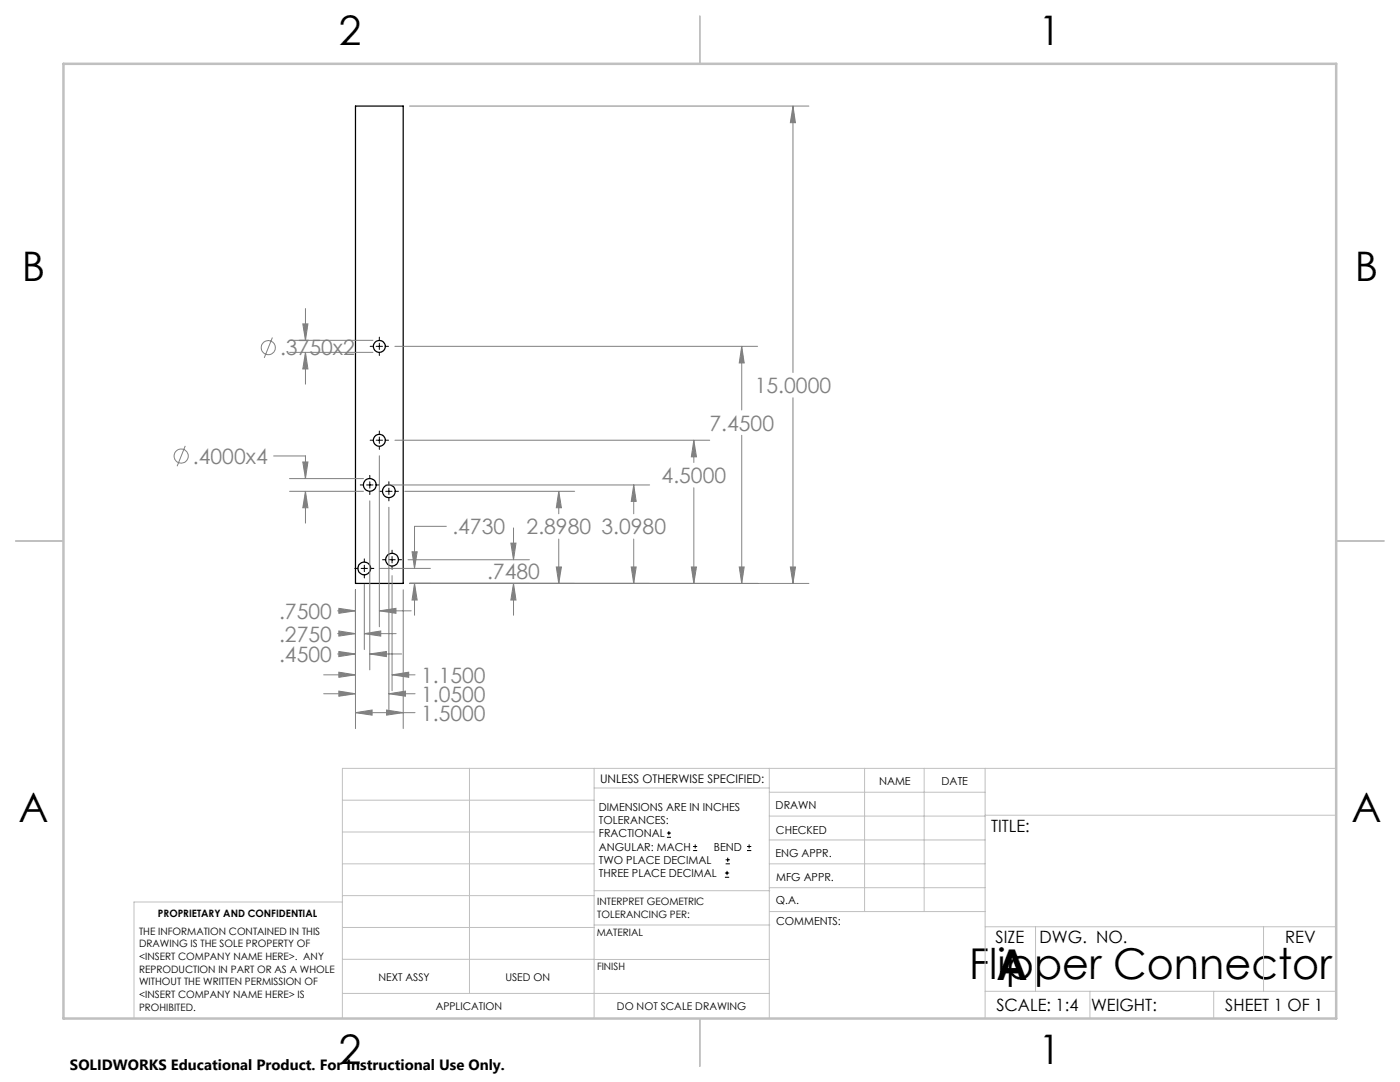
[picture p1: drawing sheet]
<svg xmlns="http://www.w3.org/2000/svg" width="279mm" height="216mm" viewBox="0 0 279 216" stroke-linecap="round" stroke-linejoin="round" font-family="sans-serif">
<g fill="none" stroke="#000" stroke-width=".25">
<path d="M70.9 21.2h9.6v95.2h-9.6z"/>
<circle cx="75.7" cy="69.1" r="1.19"/>
<circle cx="73.8" cy="96.7" r="1.28"/>
<circle cx="75.7" cy="87.9" r="1.19"/>
<circle cx="77.6" cy="98" r="1.28"/>
<circle cx="72.7" cy="113.4" r="1.27"/>
<circle cx="78.2" cy="111.7" r="1.28"/>
</g>
<g fill="none" stroke="#808080" stroke-width=".2">
<path d="M81.7 21.2h79.7M158.3 21.2v53.1M158.3 21.2l.5 3.3h-1.1zM54.4 67.3l-1.7 4.1M57.8 67.9h16.6M57.8 70.3h16.6M60.4 64.6h1.1l-.5 3.3zM61 61.6v6.3M61 70.3v6.4M61 70.3l.5 3.3h-1.1zM78.8 69.1h72.4M148 69.1v12.7"/>
<path d="M148 69.1l.5 3.3h-1zM158.3 79.4v37M37 89l-1.7 4M54.6 91h6.4v4.5M57.8 98h14.7M57.8 95.5h14.7M60.4 92.2h1.1l-.5 3.3zM61 98v6.4M61 98l.5 3.3h-1.1zM73.8 99.9v33.8M75.7 90.9v34.2M77 96.8h52.6"/>
<path d="M78.8 87.8h62.8M80.8 98h33.9M111.5 98v4.5M111.5 98l.5 3.3h-1zM126.5 96.8v5.7M126.5 96.8l.5 3.2h-1zM138.5 87.8v4.5M138.5 97.3v19.1M138.5 87.8l.5 3.4h-1zM148 86.9v29.5M70.9 117.7v27.7M72.7 116.6v13"/>
<path d="M75.9 113.4h10M77.6 101.2v40.4M78.2 114.9v22.9M80.5 117.7v27.7M81.4 111.7h24.3M81.7 116.4h79.7M82.2 110.1h1.1l-.6 3.3zM82.7 116.4v6.4M82.7 116.4l.6 3.3h-1.1zM89.1 105h-6.4v8.4M102 108.4h1l-.5 3.3zM102.5 105.3v6.4"/>
<path d="M102.5 116.4v6.4M102.5 116.4l.5 3.3h-1zM111 113.1h1l-.5 3.3zM111.5 107.6v8.8M126 113.1h1l-.5 3.3zM126.5 107.6v8.8M138 113.1h1l-.5 3.3zM147.5 113.1h1l-.5 3.3zM157.7 113.1h1.1l-.5 3.3zM64.6 134.7h6.3M64.6 138.4h6.3M67.4 126.4h3.5"/>
<path d="M67.4 130.5h3.5M67.4 121.9h3.5M67.6 125.9l3.3 .5-3.3 .5zM67.6 134.1l3.3 .6-3.3 .4zM67.6 130l3.3 .5-3.3 .5zM67.6 137.9l3.3 .5-3.3 .5zM67.6 121.4l3.3 .5-3.3 .5zM72.7 126.4h6.4M72.7 126.4l3.3-.5v1zM73.8 130.5h6.4M73.8 130.5l3.3-.5v1zM75.7 121.9h6.4"/>
<path d="M75.7 121.9l3.3-.5v1zM77.6 138.4h5.2M77.6 138.4l3.3-.5v1zM78.2 134.7h4.6M78.2 134.7l3.4-.6v1zM70.9 142.2h11.9M70.9 142.2l3.4-.5v1zM77.2 141.7l3.3 .5-3.3 .5z"/>
<circle cx="53.6" cy="69.4" r="1.41"/>
<circle cx="36.1" cy="91" r="1.42"/>
</g>
<g fill="none" stroke="#000" stroke-width=".2">
<path d="M73.9 69.1h.5M75.1 69.1h1.2M75.7 67.3v.5M75.7 68.5v1.2M75.7 70.4v.5M77 69.1h.5M71.9 96.8h.6M73.2 96.8h1.2M73.8 94.9v.6M73.8 96.1v1.3M73.8 98v.7M73.9 87.8h.5"/>
<path d="M75.1 87.8h1.2M75.1 96.8h.6M75.7 86v.6M75.7 87.2v1.3M75.7 89.1v.6M75.7 98h.6M77 87.8h.5M77 98h1.2M77.6 96.1v.7M77.6 97.4v1.3M77.6 99.3v.6M78.9 98h.6"/>
<path d="M70.8 113.4h.6M72.1 113.4h1.2M72.7 111.5v.6M72.7 112.8v1.3M72.7 114.7v.6M74 113.4h.6M76.3 111.7h.7M77.6 111.7h1.3M78.2 109.8v.6M78.2 111.1v1.2M78.2 113v.6M79.5 111.7h.7"/>
<path d="M133.1 167.1h.8M133.1 166.2h.8M133.5 165.8v.9M138.3 169.7h.8M138.3 168.9h.8M138.7 168.5v.8M144.7 175h.8M144.7 174.2h.8M144.8 172.4h.9M144.8 171.6h.9M145.1 173.8v.8M145.2 171.1v.9"/>
<path d="M149.1 169.7h.8M149.1 168.9h.8M149.5 168.5v.8"/>
</g>
<g fill="none" stroke="#c0c0c0" stroke-width=".2">
<path d="M68.3 159.7h50.3M93.7 153.3v44.9M118.6 153.3v49.9M118.6 157.2h34.9M153.5 153.3v49.9M153.5 158.1h43.1M172.5 153.3v28.6M184.4 153.3v28.6M196.6 153.3v49.9M266.7 153.3h-198.4v49.9M68.3 178.7h50.3M68.3 172.4h50.3"/>
<path d="M68.3 166h50.3M68.3 180h-41.6v23.2M118.6 177.7h35M153.5 167.6h43.1M153.5 162.8h43.1M153.5 172.4h43.1M153.5 177.1h43.1M196.6 162.7h70.1M68.3 198.2h85.2M68.3 191.4l85.2 .1M68.3 185.1h50.3M118.6 184.6h35"/>
<path d="M153.6 181.9h43M196.6 197.8h70.1M196.6 184.9h70.1M206.7 184.9v12.9M217.5 197.8v5.4M242.2 197.8v5.4M252.2 184.9v12.9"/>
</g>
<path d="M139.7 3.2v9.5M3.1 107.9h9.6M266.7 107.9h9.5M139.7 203.2v9.6" fill="none" stroke="#c0c0c0" stroke-width=".25"/>
<path d="M12.7 12.7h254v190.5h-254z" fill="none" stroke="#c0c0c0" stroke-width=".5"/>
<path d="M157.7 113.1h1.1l-.5 3.3zM158.3 21.2l.5 3.3h-1.1zM82.7 116.4l.6 3.3h-1.1zM82.2 110.1h1.1l-.6 3.3zM102.5 116.4l.5 3.3h-1zM102 108.4h1l-.5 3.3zM111 113.1h1l-.5 3.3zM111.5 98l.5 3.3h-1zM126 113.1h1l-.5 3.3zM126.5 96.8l.5 3.2h-1zM138 113.1h1l-.5 3.3zM138.5 87.8l.5 3.4h-1zM147.5 113.1h1l-.5 3.3zM148 69.1l.5 3.3h-1zM70.9 142.2l3.4-.5v1zM77.2 141.7l3.3 .5-3.3 .5zM67.6 125.9l3.3 .5-3.3 .5zM72.7 126.4l3.3-.5v1zM67.6 134.1l3.3 .6-3.3 .4zM78.2 134.7l3.4-.6v1zM67.6 130l3.3 .5-3.3 .5zM73.8 130.5l3.3-.5v1zM67.6 137.9l3.3 .5-3.3 .5zM77.6 138.4l3.3-.5v1zM67.6 121.4l3.3 .5-3.3 .5zM75.7 121.9l3.3-.5v1zM60.4 92.2h1.1l-.5 3.3zM61 98l.5 3.3h-1.1zM60.4 64.6h1.1l-.5 3.3zM61 70.3l.5 3.3h-1.1z" fill="#808080"/>
<g font-size="8.5">
<text x="193.4" y="195.4">Flipper Connector</text>
<text x="198.9" y="195.5">A</text>
</g>
<g font-size="8.1">
<text x="67.6" y="8.9">2</text>
<text x="207.3" y="8.9">1</text>
<text x="4.4" y="56.2">B</text>
<text x="270.4" y="56.2">B</text>
<text x="3.7" y="164.1">A</text>
<text x="269.7" y="164.1">A</text>
<text x="67.6" y="212.4">2</text>
<text x="207.3" y="212.4">1</text>
</g>
<g font-size="4.2" fill="#808080">
<text x="55.9" y="70.9">.3750x2</text>
<text x="150.6" y="78.4">15.0000</text>
<text x="141.6" y="85.9">7.4500</text>
<text x="38.5" y="92.5">.4000x4</text>
<text x="132" y="96.4">4.5000</text>
<text x="90.3" y="106.6">.4730</text>
<text x="105.1" y="106.6">2.8980 3.0980</text>
<text x="97.2" y="115.5">.7480</text>
<text x="55.7" y="123.5">.7500</text>
<text x="55.7" y="128">.2750</text>
<text x="55.7" y="132.1">.4500</text>
<text x="84" y="136.2">1.1500</text>
<text x="84" y="143.8">1.5000</text>
<text x="84" y="140">1.0500</text>
</g>
<g font-size="3.4">
<text x="197.8" y="166">TITLE:</text>
<text x="198.7" y="188.1">SIZE</text>
<text x="207.5" y="188.1">DWG. NO.</text>
<text x="256.5" y="188.2">REV</text>
<text x="198.8" y="201.7">SCALE: 1:4</text>
<text x="217.7" y="201.8">WEIGHT:</text>
<text x="244.5" y="201.7">SHEET 1 OF 1</text>
</g>
<text font-size="3" x="14" y="213.5">SOLIDWORKS Educational Product. For Instructional Use Only.</text>
<text font-size="2.4" x="119.8" y="156.2">UNLESS OTHERWISE SPECIFIED:</text>
<g font-size="2.2">
<text x="119.5" y="161.8">DIMENSIONS ARE IN INCHES</text>
<text x="154.8" y="161.4">DRAWN</text>
<text x="175.4" y="156.6">NAME</text>
<text x="187.9" y="156.7">DATE</text>
<text x="119.5" y="164.4">TOLERANCES:</text>
<text x="119.5" y="167.1">FRACTIONAL</text>
<text x="154.9" y="166.3">CHECKED</text>
<text x="119.5" y="169.7">ANGULAR: MACH</text>
<text x="119.5" y="172.4">TWO PLACE DECIMAL</text>
<text x="142.5" y="169.7">BEND</text>
<text x="154.8" y="171">ENG APPR.</text>
<text x="119.5" y="175">THREE PLACE DECIMAL</text>
<text x="154.9" y="175.7">MFG APPR.</text>
<text x="154.9" y="180.4">Q.A.</text>
<text x="154.9" y="184.6">COMMENTS:</text>
</g>
<g font-size="2.1">
<text x="75.5" y="195.7">NEXT ASSY</text>
<text x="100.9" y="195.7">USED ON</text>
<text x="86.9" y="201.5">APPLICATION</text>
<text x="123.1" y="201.6">DO NOT SCALE DRAWING</text>
</g>
<g font-size="2">
<text x="31.5" y="182.9">PROPRIETARY AND CONFIDENTIAL</text>
<text x="119.2" y="180.6">INTERPRET GEOMETRIC</text>
<text x="119.2" y="183.1">TOLERANCING PER:</text>
<text x="27.8" y="186.5">THE INFORMATION CONTAINED IN THIS</text>
<text x="27.8" y="189">DRAWING IS THE SOLE PROPERTY OF</text>
<text x="27.8" y="191.6">&lt;INSERT COMPANY NAME HERE&gt;. ANY</text>
<text x="119.1" y="186.7">MATERIAL</text>
<text x="27.8" y="194.1">REPRODUCTION IN PART OR AS A WHOLE</text>
<text x="27.8" y="196.6">WITHOUT THE WRITTEN PERMISSION OF</text>
<text x="119.1" y="193.5">FINISH</text>
<text x="27.8" y="199.1">&lt;INSERT COMPANY NAME HERE&gt; IS</text>
<text x="27.8" y="201.7">PROHIBITED.</text>
</g>
</svg>
